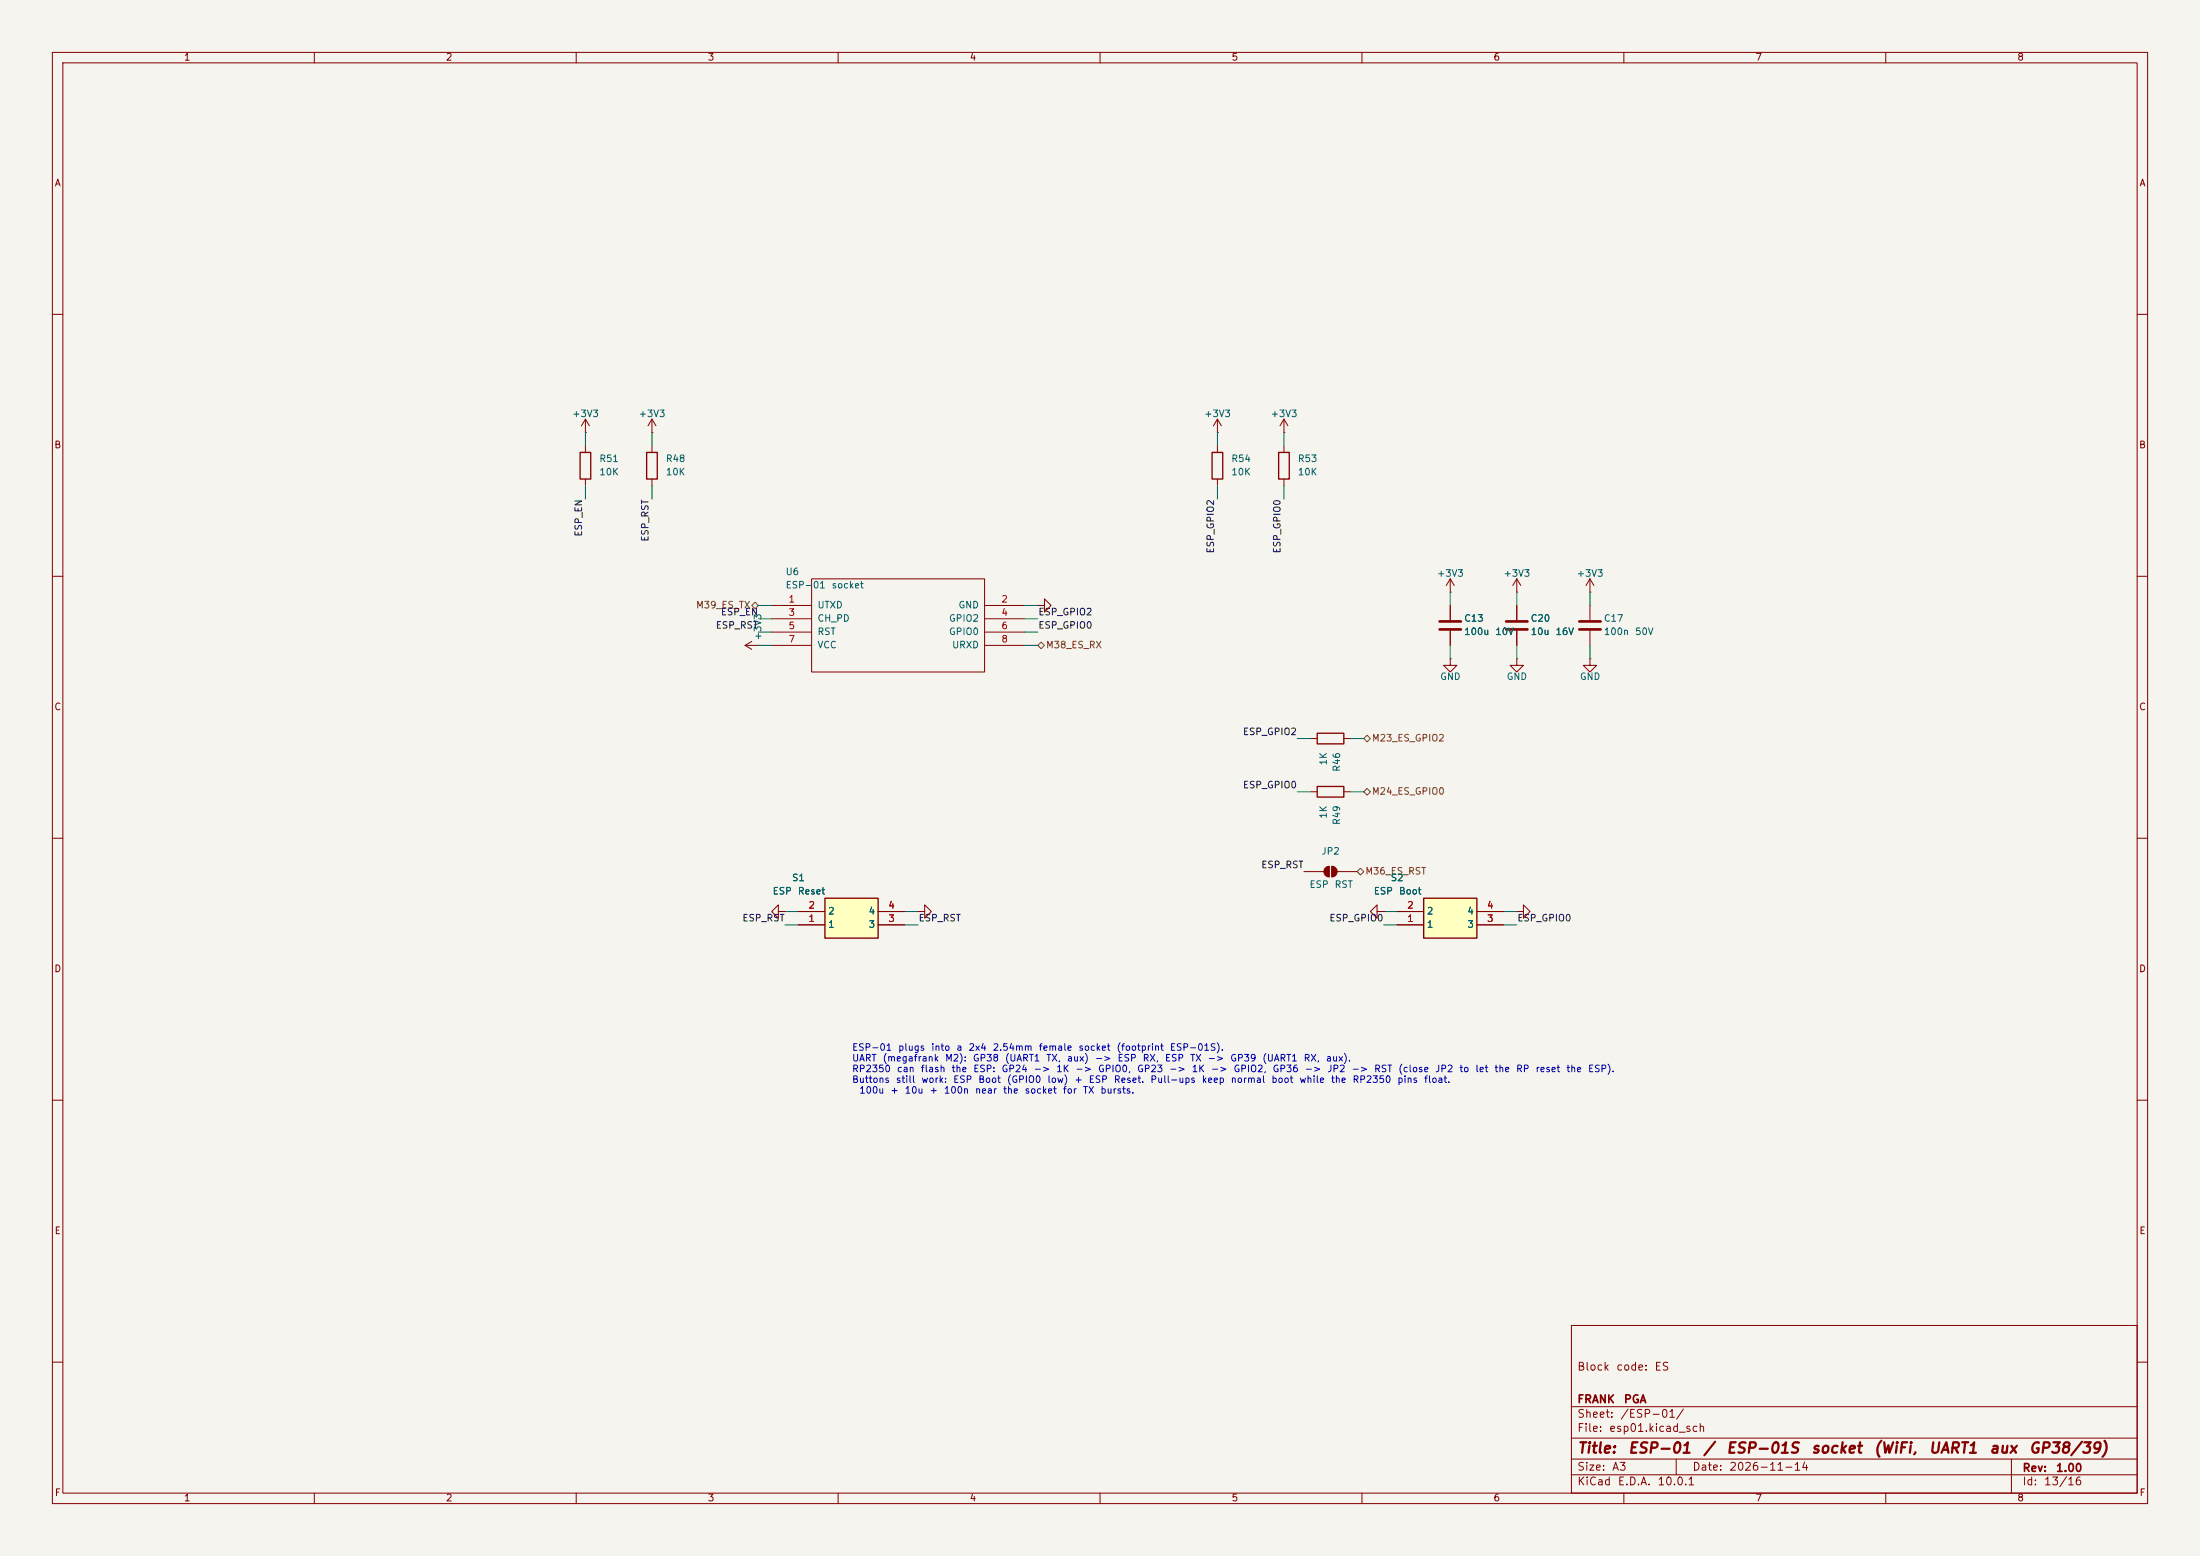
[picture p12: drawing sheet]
(kicad_sch
 (version 20260306)
 (generator "eeschema")
 (generator_version "10.0")
 (paper "A3")
 (title_block
  (title "ESP-01 / ESP-01S socket (WiFi, UART1 aux GP38/39)")
  (date "${DATE}")
  (rev "${VERSION}")
  (company "FRANK PGA")
  (comment 2 "Block code: ES"))
 (lib_symbols
  (symbol "FRANK:+3V3"
   (power global)
   (pin_numbers (hide yes))
   (pin_names
    (offset 0) (hide yes)) (exclude_from_sim no) (in_bom yes) (on_board yes)
   (in_pos_files yes)
   (duplicate_pin_numbers_are_jumpers no)
   (property "Reference" "#PWR" (at 0 -3.81 0) (show_name no) (do_not_autoplace no) (hide yes) (effects (font (size 1.27 1.27))))
   (property "Value" "+3V3" (at 0 3.556 0) (show_name no) (do_not_autoplace no) (effects (font (size 1.27 1.27))))
   (property "Footprint" "" (at 0 0 0) (show_name no) (do_not_autoplace no) (hide yes) (effects (font (size 1.27 1.27))))
   (property "Datasheet" "" (at 0 0 0) (show_name no) (do_not_autoplace no) (hide yes) (effects (font (size 1.27 1.27))))
   (property "Description" "Power symbol creates a global label with name \"+3V3\"" (at 0 0 0) (show_name no) (do_not_autoplace no) (hide yes) (effects (font (size 1.27 1.27))))
   (symbol "+3V3_0_1"
    (polyline (pts (xy -0.762 1.27) (xy 0 2.54)) (stroke (width 0) (type default)) (fill (type none)))
    (polyline (pts (xy 0 2.54) (xy 0.762 1.27)) (stroke (width 0) (type default)) (fill (type none)))
    (polyline (pts (xy 0 0) (xy 0 2.54)) (stroke (width 0) (type default)) (fill (type none))))
   (symbol "+3V3_1_1"
    (pin power_in line (at 0 0 90) (length 0) (name "" (effects (font (size 1.27 1.27)))) (number "1" (effects (font (size 1.27 1.27))))))
   (embedded_fonts no))
  (symbol "FRANK:C"
   (pin_numbers (hide yes))
   (pin_names
    (offset 0.254)) (exclude_from_sim no) (in_bom yes) (on_board yes)
   (in_pos_files yes)
   (duplicate_pin_numbers_are_jumpers no)
   (property "Reference" "C" (at 0.635 2.54 0) (show_name no) (do_not_autoplace no) (effects (font (size 1.27 1.27)) (justify left)))
   (property "Value" "C" (at 0.635 -2.54 0) (show_name no) (do_not_autoplace no) (effects (font (size 1.27 1.27)) (justify left)))
   (property "Footprint" "" (at 0.9652 -3.81 0) (show_name no) (do_not_autoplace no) (hide yes) (effects (font (size 1.27 1.27))))
   (property "Datasheet" "" (at 0 0 0) (show_name no) (do_not_autoplace no) (hide yes) (effects (font (size 1.27 1.27))))
   (property "Description" "Unpolarized capacitor" (at 0 0 0) (show_name no) (do_not_autoplace no) (hide yes) (effects (font (size 1.27 1.27))))
   (symbol "C_0_1"
    (polyline (pts (xy -2.032 0.762) (xy 2.032 0.762)) (stroke (width 0.508) (type default)) (fill (type none)))
    (polyline (pts (xy -2.032 -0.762) (xy 2.032 -0.762)) (stroke (width 0.508) (type default)) (fill (type none))))
   (symbol "C_1_1"
    (pin passive line (at 0 3.81 270) (length 2.794) (name "" (effects (font (size 1.27 1.27)))) (number "1" (effects (font (size 1.27 1.27)))))
    (pin passive line (at 0 -3.81 90) (length 2.794) (name "" (effects (font (size 1.27 1.27)))) (number "2" (effects (font (size 1.27 1.27))))))
   (embedded_fonts no))
  (symbol "FRANK:ESP-01v090"
   (pin_names
    (offset 1.016)) (exclude_from_sim no) (in_bom yes) (on_board yes)
   (in_pos_files yes)
   (duplicate_pin_numbers_are_jumpers no)
   (property "Reference" "U8" (at 0 13.97 0) (show_name no) (do_not_autoplace no) (effects (font (size 1.27 1.27))))
   (property "Value" "ESP-01v090" (at 0 11.43 0) (show_name no) (do_not_autoplace no) (effects (font (size 1.27 1.27))))
   (property "Footprint" "FRANK:ESP-01S" (at 0 0 0) (show_name no) (do_not_autoplace no) (hide yes) (effects (font (size 1.27 1.27))))
   (property "Datasheet" "http://l0l.org.uk/2014/12/esp8266-modules-hardware-guide-gotta-catch-em-all/" (at 0 0 0) (show_name no) (do_not_autoplace no) (hide yes) (effects (font (size 1.27 1.27))))
   (property "Description" "ESP8266 ESP-01 module, v090" (at 0 0 0) (show_name no) (do_not_autoplace no) (hide yes) (effects (font (size 1.27 1.27))))
   (symbol "ESP-01v090_1_0"
    (rectangle (start -16.51 -8.89) (end 16.51 8.89) (stroke (width 0) (type solid)) (fill (type none))))
   (symbol "ESP-01v090_1_1"
    (pin output line (at -24.13 3.81 0) (length 7.62) (name "UTXD" (effects (font (size 1.27 1.27)))) (number "1" (effects (font (size 1.27 1.27)))))
    (pin power_in line (at 24.13 3.81 180) (length 7.62) (name "GND" (effects (font (size 1.27 1.27)))) (number "2" (effects (font (size 1.27 1.27)))))
    (pin input line (at -24.13 1.27 0) (length 7.62) (name "CH_PD" (effects (font (size 1.27 1.27)))) (number "3" (effects (font (size 1.27 1.27)))))
    (pin tri_state line (at 24.13 1.27 180) (length 7.62) (name "GPIO2" (effects (font (size 1.27 1.27)))) (number "4" (effects (font (size 1.27 1.27)))))
    (pin input line (at -24.13 -1.27 0) (length 7.62) (name "RST" (effects (font (size 1.27 1.27)))) (number "5" (effects (font (size 1.27 1.27)))))
    (pin tri_state line (at 24.13 -1.27 180) (length 7.62) (name "GPIO0" (effects (font (size 1.27 1.27)))) (number "6" (effects (font (size 1.27 1.27)))))
    (pin power_in line (at -24.13 -3.81 0) (length 7.62) (name "VCC" (effects (font (size 1.27 1.27)))) (number "7" (effects (font (size 1.27 1.27)))))
    (pin input line (at 24.13 -3.81 180) (length 7.62) (name "URXD" (effects (font (size 1.27 1.27)))) (number "8" (effects (font (size 1.27 1.27))))))
   (embedded_fonts no))
  (symbol "FRANK:GND"
   (power global)
   (pin_numbers (hide yes))
   (pin_names
    (offset 0) (hide yes)) (exclude_from_sim no) (in_bom yes) (on_board yes)
   (in_pos_files yes)
   (duplicate_pin_numbers_are_jumpers no)
   (property "Reference" "#PWR" (at 0 -6.35 0) (show_name no) (do_not_autoplace no) (hide yes) (effects (font (size 1.27 1.27))))
   (property "Value" "GND" (at 0 -3.81 0) (show_name no) (do_not_autoplace no) (effects (font (size 1.27 1.27))))
   (property "Footprint" "" (at 0 0 0) (show_name no) (do_not_autoplace no) (hide yes) (effects (font (size 1.27 1.27))))
   (property "Datasheet" "" (at 0 0 0) (show_name no) (do_not_autoplace no) (hide yes) (effects (font (size 1.27 1.27))))
   (property "Description" "Power symbol creates a global label with name \"GND\" , ground" (at 0 0 0) (show_name no) (do_not_autoplace no) (hide yes) (effects (font (size 1.27 1.27))))
   (symbol "GND_0_1"
    (polyline (pts (xy 0 0) (xy 0 -1.27) (xy 1.27 -1.27) (xy 0 -2.54) (xy -1.27 -1.27) (xy 0 -1.27)) (stroke (width 0) (type default)) (fill (type none))))
   (symbol "GND_1_1"
    (pin power_in line (at 0 0 270) (length 0) (name "" (effects (font (size 1.27 1.27)))) (number "1" (effects (font (size 1.27 1.27))))))
   (embedded_fonts no))
  (symbol "FRANK:KMR221G_LFS" (exclude_from_sim no) (in_bom yes) (on_board yes)
   (in_pos_files yes)
   (duplicate_pin_numbers_are_jumpers no)
   (property "Reference" "S" (at 16.51 7.62 0) (show_name no) (do_not_autoplace no) (effects (font (size 1.27 1.27)) (justify left top)))
   (property "Value" "KMR221G_LFS" (at 16.51 5.08 0) (show_name no) (do_not_autoplace no) (effects (font (size 1.27 1.27)) (justify left top)))
   (property "Footprint" "FRANK:Button_SMD_3x4x2mm" (at 16.51 -94.92 0) (show_name no) (do_not_autoplace no) (hide yes) (effects (font (size 1.27 1.27)) (justify left top)))
   (property "Datasheet" "https://jlcpcb.com/api/file/downloadByFileSystemAccessId/8603582485049720832" (at 16.51 -194.92 0) (show_name no) (do_not_autoplace no) (hide yes) (effects (font (size 1.27 1.27)) (justify left top)))
   (property "Description" "C & K COMPONENTS - KMR221G LFS - SWITCH, SPST, 0.05A, 32VDC, SMD" (at 0 0 0) (show_name no) (do_not_autoplace no) (hide yes) (effects (font (size 1.27 1.27))))
   (property "Height" "" (at 16.51 -394.92 0) (show_name no) (do_not_autoplace no) (hide yes) (effects (font (size 1.27 1.27)) (justify left top)))
   (property "Mouser Part Number" "611-KMR221G-LFS" (at 16.51 -494.92 0) (show_name no) (do_not_autoplace no) (hide yes) (effects (font (size 1.27 1.27)) (justify left top)))
   (property "Mouser Price/Stock" "https://www.mouser.com/Search/Refine.aspx?Keyword=611-KMR221G-LFS" (at 16.51 -594.92 0) (show_name no) (do_not_autoplace no) (hide yes) (effects (font (size 1.27 1.27)) (justify left top)))
   (property "Manufacturer_Name" "C & K COMPONENTS" (at 16.51 -694.92 0) (show_name no) (do_not_autoplace no) (hide yes) (effects (font (size 1.27 1.27)) (justify left top)))
   (property "Manufacturer_Part_Number" "KMR221G LFS" (at 16.51 -794.92 0) (show_name no) (do_not_autoplace no) (hide yes) (effects (font (size 1.27 1.27)) (justify left top)))
   (symbol "KMR221G_LFS_1_1"
    (rectangle (start 5.08 2.54) (end 15.24 -5.08) (stroke (width 0.254) (type default)) (fill (type background)))
    (pin passive line (at 0 -2.54 0) (length 5.08) (name "1" (effects (font (size 1.27 1.27)))) (number "1" (effects (font (size 1.27 1.27)))))
    (pin passive line (at 0 0 0) (length 5.08) (name "2" (effects (font (size 1.27 1.27)))) (number "2" (effects (font (size 1.27 1.27)))))
    (pin passive line (at 20.32 -2.54 180) (length 5.08) (name "3" (effects (font (size 1.27 1.27)))) (number "3" (effects (font (size 1.27 1.27)))))
    (pin passive line (at 20.32 0 180) (length 5.08) (name "4" (effects (font (size 1.27 1.27)))) (number "4" (effects (font (size 1.27 1.27))))))
   (embedded_fonts no))
  (symbol "FRANK:R"
   (pin_numbers (hide yes))
   (pin_names
    (offset 0)) (exclude_from_sim no) (in_bom yes) (on_board yes)
   (in_pos_files yes)
   (duplicate_pin_numbers_are_jumpers no)
   (property "Reference" "R" (at 2.032 0 90) (show_name no) (do_not_autoplace no) (effects (font (size 1.27 1.27))))
   (property "Value" "R" (at 0 0 90) (show_name no) (do_not_autoplace no) (effects (font (size 1.27 1.27))))
   (property "Footprint" "" (at -1.778 0 90) (show_name no) (do_not_autoplace no) (hide yes) (effects (font (size 1.27 1.27))))
   (property "Datasheet" "" (at 0 0 0) (show_name no) (do_not_autoplace no) (hide yes) (effects (font (size 1.27 1.27))))
   (property "Description" "Resistor" (at 0 0 0) (show_name no) (do_not_autoplace no) (hide yes) (effects (font (size 1.27 1.27))))
   (symbol "R_0_1"
    (rectangle (start -1.016 -2.54) (end 1.016 2.54) (stroke (width 0.254) (type default)) (fill (type none))))
   (symbol "R_1_1"
    (pin passive line (at 0 3.81 270) (length 1.27) (name "" (effects (font (size 1.27 1.27)))) (number "1" (effects (font (size 1.27 1.27)))))
    (pin passive line (at 0 -3.81 90) (length 1.27) (name "" (effects (font (size 1.27 1.27)))) (number "2" (effects (font (size 1.27 1.27))))))
   (embedded_fonts no))
  (symbol "FRANK:SolderJumper_2_Open_V"
   (pin_numbers (hide yes))
   (pin_names
    (offset 0) (hide yes)) (exclude_from_sim no) (in_bom no) (on_board yes)
   (in_pos_files yes)
   (duplicate_pin_numbers_are_jumpers no)
   (property "Reference" "JP2" (at 1.2701 -2.54 90) (show_name no) (do_not_autoplace no) (effects (font (size 1.27 1.27)) (justify right)))
   (property "Value" "HDMI Audio" (at -1.2699 -2.54 90) (show_name no) (do_not_autoplace no) (effects (font (size 1.27 1.27)) (justify right)))
   (property "Footprint" "" (at 0 0 0) (show_name no) (do_not_autoplace no) (hide yes) (effects (font (size 1.27 1.27))))
   (property "Datasheet" "" (at 0 -7.62 0) (show_name no) (do_not_autoplace no) (hide yes) (effects (font (size 1.27 1.27))))
   (property "Description" "Solder Jumper, 2-pole, open" (at 0 -5.08 0) (show_name no) (do_not_autoplace no) (hide yes) (effects (font (size 1.27 1.27))))
   (symbol "SolderJumper_2_Open_V_0_1"
    (polyline (pts (xy -0.254 1.016) (xy -0.254 -1.016)) (stroke (width 0.1524) (type default)) (fill (type none)))
    (arc (start -0.254 -1.016) (mid -1.2656 0) (end -0.254 1.016) (stroke (width 0.1524) (type default)) (fill (type outline)))
    (arc (start 0.254 1.016) (mid 1.2656 0) (end 0.254 -1.016) (stroke (width 0.1524) (type default)) (fill (type outline)))
    (polyline (pts (xy 0.254 1.016) (xy 0.254 -1.016)) (stroke (width 0.1524) (type default)) (fill (type none))))
   (symbol "SolderJumper_2_Open_V_1_1"
    (pin passive line (at -5.08 0 0) (length 3.81) (name "A" (effects (font (size 1.27 1.27)))) (number "1" (effects (font (size 1.27 1.27)))))
    (pin passive line (at 5.08 0 180) (length 3.81) (name "B" (effects (font (size 1.27 1.27)))) (number "2" (effects (font (size 1.27 1.27))))))
   (embedded_fonts no)))
 (text "ESP-01 plugs into a 2x4 2.54mm female socket (footprint ESP-01S).\nUART (megafrank M2): GP38 (UART1 TX, aux) -> ESP RX, ESP TX -> GP39 (UART1 RX, aux).\nRP2350 can flash the ESP: GP24 -> 1K -> GPIO0, GP23 -> 1K -> GPIO2, GP36 -> JP2 -> RST (close JP2 to let the RP reset the ESP).\nButtons still work: ESP Boot (GPIO0 low) + ESP Reset. Pull-ups keep normal boot while the RP2350 pins float.\n  100u + 10u + 100n near the socket for TX bursts."
  (exclude_from_sim no)
  (at 162.56 199.39 0)
  (effects (font (size 1.27 1.27)) (justify left top)))
 (wire
  (pts (xy 245.11 85.09) (xy 245.11 82.55))
  (stroke (width 0) (type default)))
 (wire
  (pts (xy 289.56 123.19) (xy 289.56 125.73))
  (stroke (width 0) (type default)))
 (wire
  (pts (xy 257.81 151.13) (xy 260.35 151.13))
  (stroke (width 0) (type default)))
 (wire
  (pts (xy 195.58 115.57) (xy 198.12 115.57))
  (stroke (width 0) (type default)))
 (wire
  (pts (xy 195.58 118.11) (xy 198.12 118.11))
  (stroke (width 0) (type default)))
 (wire
  (pts (xy 303.53 123.19) (xy 303.53 125.73))
  (stroke (width 0) (type default)))
 (wire
  (pts (xy 276.86 123.19) (xy 276.86 125.73))
  (stroke (width 0) (type default)))
 (wire
  (pts (xy 147.32 115.57) (xy 144.78 115.57))
  (stroke (width 0) (type default)))
 (wire
  (pts (xy 147.32 123.19) (xy 144.78 123.19))
  (stroke (width 0) (type default)))
 (wire
  (pts (xy 266.7 173.99) (xy 264.16 173.99))
  (stroke (width 0) (type default)))
 (wire
  (pts (xy 250.19 151.13) (xy 247.65 151.13))
  (stroke (width 0) (type default)))
 (wire
  (pts (xy 172.72 176.53) (xy 175.26 176.53))
  (stroke (width 0) (type default)))
 (wire
  (pts (xy 124.46 85.09) (xy 124.46 82.55))
  (stroke (width 0) (type default)))
 (wire
  (pts (xy 245.11 92.71) (xy 245.11 95.25))
  (stroke (width 0) (type default)))
 (wire
  (pts (xy 276.86 115.57) (xy 276.86 113.03))
  (stroke (width 0) (type default)))
 (wire
  (pts (xy 124.46 92.71) (xy 124.46 95.25))
  (stroke (width 0) (type default)))
 (wire
  (pts (xy 147.32 120.65) (xy 144.78 120.65))
  (stroke (width 0) (type default)))
 (wire
  (pts (xy 303.53 115.57) (xy 303.53 113.03))
  (stroke (width 0) (type default)))
 (wire
  (pts (xy 287.02 176.53) (xy 289.56 176.53))
  (stroke (width 0) (type default)))
 (wire
  (pts (xy 287.02 173.99) (xy 289.56 173.99))
  (stroke (width 0) (type default)))
 (wire
  (pts (xy 152.4 176.53) (xy 149.86 176.53))
  (stroke (width 0) (type default)))
 (wire
  (pts (xy 266.7 176.53) (xy 264.16 176.53))
  (stroke (width 0) (type default)))
 (wire
  (pts (xy 289.56 115.57) (xy 289.56 113.03))
  (stroke (width 0) (type default)))
 (wire
  (pts (xy 232.41 92.71) (xy 232.41 95.25))
  (stroke (width 0) (type default)))
 (wire
  (pts (xy 172.72 173.99) (xy 175.26 173.99))
  (stroke (width 0) (type default)))
 (wire
  (pts (xy 250.19 140.97) (xy 247.65 140.97))
  (stroke (width 0) (type default)))
 (wire
  (pts (xy 232.41 85.09) (xy 232.41 82.55))
  (stroke (width 0) (type default)))
 (wire
  (pts (xy 195.58 123.19) (xy 198.12 123.19))
  (stroke (width 0) (type default)))
 (wire
  (pts (xy 111.76 92.71) (xy 111.76 95.25))
  (stroke (width 0) (type default)))
 (wire
  (pts (xy 147.32 118.11) (xy 144.78 118.11))
  (stroke (width 0) (type default)))
 (wire
  (pts (xy 257.81 140.97) (xy 260.35 140.97))
  (stroke (width 0) (type default)))
 (wire
  (pts (xy 195.58 120.65) (xy 198.12 120.65))
  (stroke (width 0) (type default)))
 (wire
  (pts (xy 152.4 173.99) (xy 149.86 173.99))
  (stroke (width 0) (type default)))
 (wire
  (pts (xy 111.76 85.09) (xy 111.76 82.55))
  (stroke (width 0) (type default)))
 (label "ESP_GPIO0"
  (at 198.12 120.65 0)
  (effects (font (size 1.27 1.27)) (justify left bottom)))
 (label "ESP_RST"
  (at 144.78 120.65 180)
  (effects (font (size 1.27 1.27)) (justify right bottom)))
 (label "ESP_GPIO0"
  (at 264.16 176.53 180)
  (effects (font (size 1.27 1.27)) (justify right bottom)))
 (label "ESP_RST"
  (at 149.86 176.53 180)
  (effects (font (size 1.27 1.27)) (justify right bottom)))
 (label "ESP_GPIO0"
  (at 289.56 176.53 0)
  (effects (font (size 1.27 1.27)) (justify left bottom)))
 (label "ESP_EN"
  (at 111.76 95.25 270)
  (effects (font (size 1.27 1.27)) (justify right bottom)))
 (label "ESP_GPIO2"
  (at 198.12 118.11 0)
  (effects (font (size 1.27 1.27)) (justify left bottom)))
 (label "ESP_GPIO2"
  (at 247.65 140.97 180)
  (effects (font (size 1.27 1.27)) (justify right bottom)))
 (label "ESP_GPIO0"
  (at 245.11 95.25 270)
  (effects (font (size 1.27 1.27)) (justify right bottom)))
 (label "ESP_GPIO2"
  (at 232.41 95.25 270)
  (effects (font (size 1.27 1.27)) (justify right bottom)))
 (label "ESP_RST"
  (at 124.46 95.25 270)
  (effects (font (size 1.27 1.27)) (justify right bottom)))
 (label "ESP_RST"
  (at 248.92 166.37 180)
  (effects (font (size 1.27 1.27)) (justify right bottom)))
 (label "ESP_EN"
  (at 144.78 118.11 180)
  (effects (font (size 1.27 1.27)) (justify right bottom)))
 (label "ESP_RST"
  (at 175.26 176.53 0)
  (effects (font (size 1.27 1.27)) (justify left bottom)))
 (label "ESP_GPIO0"
  (at 247.65 151.13 180)
  (effects (font (size 1.27 1.27)) (justify right bottom)))
 (hierarchical_label "M24_ES_GPIO0"
  (shape bidirectional)
  (at 260.35 151.13 0)
  (effects (font (size 1.27 1.27)) (justify left)))
 (hierarchical_label "M36_ES_RST"
  (shape bidirectional)
  (at 259.08 166.37 0)
  (effects (font (size 1.27 1.27)) (justify left)))
 (hierarchical_label "M23_ES_GPIO2"
  (shape bidirectional)
  (at 260.35 140.97 0)
  (effects (font (size 1.27 1.27)) (justify left)))
 (hierarchical_label "M39_ES_TX"
  (shape bidirectional)
  (at 144.78 115.57 180)
  (effects (font (size 1.27 1.27)) (justify right)))
 (hierarchical_label "M38_ES_RX"
  (shape bidirectional)
  (at 198.12 123.19 0)
  (effects (font (size 1.27 1.27)) (justify left)))
 (symbol
  (lib_id "FRANK:GND")
  (at 149.86 173.99 270)
  (unit 1)
  (body_style 1)
  (exclude_from_sim no)
  (in_bom yes)
  (on_board yes)
  (in_pos_files yes)
  (dnp no)
  (property "Reference" "#PWR202" (at 149.86 178.99 0) (hide yes) (show_name no) (do_not_autoplace no) (effects (font (size 1.27 1.27))))
  (property "Value" "GND" (at 149.86 177.49 0) (hide yes) (show_name no) (do_not_autoplace no) (effects (font (size 1.27 1.27))))
  (property "Footprint" "" (at 149.86 173.99 0) (hide yes) (show_name no) (do_not_autoplace no) (effects (font (size 1.27 1.27))))
  (property "Datasheet" "" (at 149.86 173.99 0) (hide yes) (show_name no) (do_not_autoplace no) (effects (font (size 1.27 1.27))))
  (property "Description" "" (at 149.86 173.99 0) (show_name no) (do_not_autoplace no) (effects (font (size 1.27 1.27))))
  (pin "1"))
 (symbol
  (lib_id "FRANK:KMR221G_LFS")
  (at 152.4 173.99 0)
  (unit 1)
  (body_style 1)
  (exclude_from_sim no)
  (in_bom yes)
  (on_board yes)
  (in_pos_files yes)
  (dnp no)
  (property "Reference" "S1" (at 152.4 167.64 0) (show_name no) (do_not_autoplace no) (effects (font (size 1.27 1.27))))
  (property "Value" "ESP Reset" (at 152.4 170.18 0) (show_name no) (do_not_autoplace no) (effects (font (size 1.27 1.27))))
  (property "Footprint" "FRANK:Button_SMD_3x4x2mm" (at 152.4 173.99 0) (hide yes) (show_name no) (do_not_autoplace no) (effects (font (size 1.27 1.27))))
  (property "Datasheet" "" (at 152.4 173.99 0) (hide yes) (show_name no) (do_not_autoplace no) (effects (font (size 1.27 1.27))))
  (property "Description" "hanxia HX 3x4x2.5-PA-1.6N 4-pin SMD tact switch" (at 152.4 173.99 0) (hide yes) (show_name no) (do_not_autoplace no) (effects (font (size 1.27 1.27))))
  (property "LCSC" "C55200587" (at 152.4 173.99 0) (hide yes) (show_name no) (do_not_autoplace no) (effects (font (size 1.27 1.27))))
  (property "AliExpress" "https://www.aliexpress.com/item/1005007359248990.html" (at 152.4 173.99 0) (hide yes) (show_name no) (do_not_autoplace no) (effects (font (size 1.27 1.27))))
  (pin "1")
  (pin "2")
  (pin "3")
  (pin "4"))
 (symbol
  (lib_id "FRANK:+3V3")
  (at 232.41 82.55 0)
  (unit 1)
  (body_style 1)
  (exclude_from_sim no)
  (in_bom yes)
  (on_board yes)
  (in_pos_files yes)
  (dnp no)
  (property "Reference" "#PWR192" (at 232.41 87.55 0) (hide yes) (show_name no) (do_not_autoplace no) (effects (font (size 1.27 1.27))))
  (property "Value" "+3V3" (at 232.41 79.05 0) (show_name no) (do_not_autoplace no) (effects (font (size 1.27 1.27))))
  (property "Footprint" "" (at 232.41 82.55 0) (hide yes) (show_name no) (do_not_autoplace no) (effects (font (size 1.27 1.27))))
  (property "Datasheet" "" (at 232.41 82.55 0) (hide yes) (show_name no) (do_not_autoplace no) (effects (font (size 1.27 1.27))))
  (property "Description" "" (at 232.41 82.55 0) (show_name no) (do_not_autoplace no) (effects (font (size 1.27 1.27))))
  (pin "1"))
 (symbol
  (lib_id "FRANK:GND")
  (at 198.12 115.57 90)
  (unit 1)
  (body_style 1)
  (exclude_from_sim no)
  (in_bom yes)
  (on_board yes)
  (in_pos_files yes)
  (dnp no)
  (property "Reference" "#PWR197" (at 198.12 120.57 0) (hide yes) (show_name no) (do_not_autoplace no) (effects (font (size 1.27 1.27))))
  (property "Value" "GND" (at 198.12 119.07 0) (hide yes) (show_name no) (do_not_autoplace no) (effects (font (size 1.27 1.27))))
  (property "Footprint" "" (at 198.12 115.57 0) (hide yes) (show_name no) (do_not_autoplace no) (effects (font (size 1.27 1.27))))
  (property "Datasheet" "" (at 198.12 115.57 0) (hide yes) (show_name no) (do_not_autoplace no) (effects (font (size 1.27 1.27))))
  (property "Description" "" (at 198.12 115.57 0) (show_name no) (do_not_autoplace no) (effects (font (size 1.27 1.27))))
  (pin "1"))
 (symbol
  (lib_id "FRANK:R")
  (at 245.11 88.9 0)
  (unit 1)
  (body_style 1)
  (exclude_from_sim no)
  (in_bom yes)
  (on_board yes)
  (in_pos_files yes)
  (dnp no)
  (property "Reference" "R53" (at 247.65 87.63 0) (show_name no) (do_not_autoplace no) (effects (font (size 1.27 1.27)) (justify left)))
  (property "Value" "10K" (at 247.65 90.17 0) (show_name no) (do_not_autoplace no) (effects (font (size 1.27 1.27)) (justify left)))
  (property "Footprint" "FRANK:R_0805_2012Metric" (at 245.11 88.9 0) (hide yes) (show_name no) (do_not_autoplace no) (effects (font (size 1.27 1.27))))
  (property "Datasheet" "" (at 245.11 88.9 0) (hide yes) (show_name no) (do_not_autoplace no) (effects (font (size 1.27 1.27))))
  (property "Description" "" (at 245.11 88.9 0) (show_name no) (do_not_autoplace no) (effects (font (size 1.27 1.27))))
  (pin "1")
  (pin "2"))
 (symbol
  (lib_id "FRANK:GND")
  (at 264.16 173.99 270)
  (unit 1)
  (body_style 1)
  (exclude_from_sim no)
  (in_bom yes)
  (on_board yes)
  (in_pos_files yes)
  (dnp no)
  (property "Reference" "#PWR204" (at 264.16 178.99 0) (hide yes) (show_name no) (do_not_autoplace no) (effects (font (size 1.27 1.27))))
  (property "Value" "GND" (at 264.16 177.49 0) (hide yes) (show_name no) (do_not_autoplace no) (effects (font (size 1.27 1.27))))
  (property "Footprint" "" (at 264.16 173.99 0) (hide yes) (show_name no) (do_not_autoplace no) (effects (font (size 1.27 1.27))))
  (property "Datasheet" "" (at 264.16 173.99 0) (hide yes) (show_name no) (do_not_autoplace no) (effects (font (size 1.27 1.27))))
  (property "Description" "" (at 264.16 173.99 0) (show_name no) (do_not_autoplace no) (effects (font (size 1.27 1.27))))
  (pin "1"))
 (symbol
  (lib_id "FRANK:R")
  (at 254 151.13 270)
  (unit 1)
  (body_style 1)
  (exclude_from_sim no)
  (in_bom yes)
  (on_board yes)
  (in_pos_files yes)
  (dnp no)
  (property "Reference" "R49" (at 255.27 153.67 0) (show_name no) (do_not_autoplace no) (effects (font (size 1.27 1.27)) (justify left)))
  (property "Value" "1K" (at 252.73 153.67 0) (show_name no) (do_not_autoplace no) (effects (font (size 1.27 1.27)) (justify left)))
  (property "Footprint" "FRANK:R_0805_2012Metric" (at 254 151.13 0) (hide yes) (show_name no) (do_not_autoplace no) (effects (font (size 1.27 1.27))))
  (property "Datasheet" "" (at 254 151.13 0) (hide yes) (show_name no) (do_not_autoplace no) (effects (font (size 1.27 1.27))))
  (property "Description" "" (at 254 151.13 0) (show_name no) (do_not_autoplace no) (effects (font (size 1.27 1.27))))
  (pin "1")
  (pin "2"))
 (symbol
  (lib_id "FRANK:R")
  (at 254 140.97 270)
  (unit 1)
  (body_style 1)
  (exclude_from_sim no)
  (in_bom yes)
  (on_board yes)
  (in_pos_files yes)
  (dnp no)
  (property "Reference" "R46" (at 255.27 143.51 0) (show_name no) (do_not_autoplace no) (effects (font (size 1.27 1.27)) (justify left)))
  (property "Value" "1K" (at 252.73 143.51 0) (show_name no) (do_not_autoplace no) (effects (font (size 1.27 1.27)) (justify left)))
  (property "Footprint" "FRANK:R_0805_2012Metric" (at 254 140.97 0) (hide yes) (show_name no) (do_not_autoplace no) (effects (font (size 1.27 1.27))))
  (property "Datasheet" "" (at 254 140.97 0) (hide yes) (show_name no) (do_not_autoplace no) (effects (font (size 1.27 1.27))))
  (property "Description" "" (at 254 140.97 0) (show_name no) (do_not_autoplace no) (effects (font (size 1.27 1.27))))
  (pin "1")
  (pin "2"))
 (symbol
  (lib_id "FRANK:GND")
  (at 289.56 173.99 90)
  (unit 1)
  (body_style 1)
  (exclude_from_sim no)
  (in_bom yes)
  (on_board yes)
  (in_pos_files yes)
  (dnp no)
  (property "Reference" "#PWR205" (at 289.56 178.99 0) (hide yes) (show_name no) (do_not_autoplace no) (effects (font (size 1.27 1.27))))
  (property "Value" "GND" (at 289.56 177.49 0) (hide yes) (show_name no) (do_not_autoplace no) (effects (font (size 1.27 1.27))))
  (property "Footprint" "" (at 289.56 173.99 0) (hide yes) (show_name no) (do_not_autoplace no) (effects (font (size 1.27 1.27))))
  (property "Datasheet" "" (at 289.56 173.99 0) (hide yes) (show_name no) (do_not_autoplace no) (effects (font (size 1.27 1.27))))
  (property "Description" "" (at 289.56 173.99 0) (show_name no) (do_not_autoplace no) (effects (font (size 1.27 1.27))))
  (pin "1"))
 (symbol
  (lib_id "FRANK:+3V3")
  (at 144.78 123.19 90)
  (unit 1)
  (body_style 1)
  (exclude_from_sim no)
  (in_bom yes)
  (on_board yes)
  (in_pos_files yes)
  (dnp no)
  (property "Reference" "#PWR198" (at 144.78 128.19 0) (hide yes) (show_name no) (do_not_autoplace no) (effects (font (size 1.27 1.27))))
  (property "Value" "+3V3" (at 144.78 119.69 0) (show_name no) (do_not_autoplace no) (effects (font (size 1.27 1.27))))
  (property "Footprint" "" (at 144.78 123.19 0) (hide yes) (show_name no) (do_not_autoplace no) (effects (font (size 1.27 1.27))))
  (property "Datasheet" "" (at 144.78 123.19 0) (hide yes) (show_name no) (do_not_autoplace no) (effects (font (size 1.27 1.27))))
  (property "Description" "" (at 144.78 123.19 0) (show_name no) (do_not_autoplace no) (effects (font (size 1.27 1.27))))
  (pin "1"))
 (symbol
  (lib_id "FRANK:R")
  (at 124.46 88.9 0)
  (unit 1)
  (body_style 1)
  (exclude_from_sim no)
  (in_bom yes)
  (on_board yes)
  (in_pos_files yes)
  (dnp no)
  (property "Reference" "R48" (at 127 87.63 0) (show_name no) (do_not_autoplace no) (effects (font (size 1.27 1.27)) (justify left)))
  (property "Value" "10K" (at 127 90.17 0) (show_name no) (do_not_autoplace no) (effects (font (size 1.27 1.27)) (justify left)))
  (property "Footprint" "FRANK:R_0805_2012Metric" (at 124.46 88.9 0) (hide yes) (show_name no) (do_not_autoplace no) (effects (font (size 1.27 1.27))))
  (property "Datasheet" "" (at 124.46 88.9 0) (hide yes) (show_name no) (do_not_autoplace no) (effects (font (size 1.27 1.27))))
  (property "Description" "" (at 124.46 88.9 0) (show_name no) (do_not_autoplace no) (effects (font (size 1.27 1.27))))
  (pin "1")
  (pin "2"))
 (symbol
  (lib_id "FRANK:ESP-01v090")
  (at 171.45 119.38 0)
  (unit 1)
  (body_style 1)
  (exclude_from_sim no)
  (in_bom yes)
  (on_board yes)
  (in_pos_files yes)
  (dnp no)
  (property "Reference" "U6" (at 149.86 109.22 0) (show_name no) (do_not_autoplace no) (effects (font (size 1.27 1.27)) (justify left)))
  (property "Value" "ESP-01 socket" (at 149.86 111.76 0) (show_name no) (do_not_autoplace no) (effects (font (size 1.27 1.27)) (justify left)))
  (property "Footprint" "FRANK:ESP-01S" (at 171.45 119.38 0) (hide yes) (show_name no) (do_not_autoplace no) (effects (font (size 1.27 1.27))))
  (property "Datasheet" "" (at 171.45 119.38 0) (hide yes) (show_name no) (do_not_autoplace no) (effects (font (size 1.27 1.27))))
  (property "Description" "" (at 171.45 119.38 0) (show_name no) (do_not_autoplace no) (effects (font (size 1.27 1.27))))
  (pin "1")
  (pin "2")
  (pin "3")
  (pin "4")
  (pin "5")
  (pin "6")
  (pin "7")
  (pin "8"))
 (symbol
  (lib_id "FRANK:R")
  (at 111.76 88.9 0)
  (unit 1)
  (body_style 1)
  (exclude_from_sim no)
  (in_bom yes)
  (on_board yes)
  (in_pos_files yes)
  (dnp no)
  (property "Reference" "R51" (at 114.3 87.63 0) (show_name no) (do_not_autoplace no) (effects (font (size 1.27 1.27)) (justify left)))
  (property "Value" "10K" (at 114.3 90.17 0) (show_name no) (do_not_autoplace no) (effects (font (size 1.27 1.27)) (justify left)))
  (property "Footprint" "FRANK:R_0805_2012Metric" (at 111.76 88.9 0) (hide yes) (show_name no) (do_not_autoplace no) (effects (font (size 1.27 1.27))))
  (property "Datasheet" "" (at 111.76 88.9 0) (hide yes) (show_name no) (do_not_autoplace no) (effects (font (size 1.27 1.27))))
  (property "Description" "" (at 111.76 88.9 0) (show_name no) (do_not_autoplace no) (effects (font (size 1.27 1.27))))
  (pin "1")
  (pin "2"))
 (symbol
  (lib_id "FRANK:+3V3")
  (at 245.11 82.55 0)
  (unit 1)
  (body_style 1)
  (exclude_from_sim no)
  (in_bom yes)
  (on_board yes)
  (in_pos_files yes)
  (dnp no)
  (property "Reference" "#PWR193" (at 245.11 87.55 0) (hide yes) (show_name no) (do_not_autoplace no) (effects (font (size 1.27 1.27))))
  (property "Value" "+3V3" (at 245.11 79.05 0) (show_name no) (do_not_autoplace no) (effects (font (size 1.27 1.27))))
  (property "Footprint" "" (at 245.11 82.55 0) (hide yes) (show_name no) (do_not_autoplace no) (effects (font (size 1.27 1.27))))
  (property "Datasheet" "" (at 245.11 82.55 0) (hide yes) (show_name no) (do_not_autoplace no) (effects (font (size 1.27 1.27))))
  (property "Description" "" (at 245.11 82.55 0) (show_name no) (do_not_autoplace no) (effects (font (size 1.27 1.27))))
  (pin "1"))
 (symbol
  (lib_id "FRANK:GND")
  (at 303.53 125.73 0)
  (unit 1)
  (body_style 1)
  (exclude_from_sim no)
  (in_bom yes)
  (on_board yes)
  (in_pos_files yes)
  (dnp no)
  (property "Reference" "#PWR201" (at 303.53 130.73 0) (hide yes) (show_name no) (do_not_autoplace no) (effects (font (size 1.27 1.27))))
  (property "Value" "GND" (at 303.53 129.23 0) (show_name no) (do_not_autoplace no) (effects (font (size 1.27 1.27))))
  (property "Footprint" "" (at 303.53 125.73 0) (hide yes) (show_name no) (do_not_autoplace no) (effects (font (size 1.27 1.27))))
  (property "Datasheet" "" (at 303.53 125.73 0) (hide yes) (show_name no) (do_not_autoplace no) (effects (font (size 1.27 1.27))))
  (property "Description" "" (at 303.53 125.73 0) (show_name no) (do_not_autoplace no) (effects (font (size 1.27 1.27))))
  (pin "1"))
 (symbol
  (lib_id "FRANK:C")
  (at 289.56 119.38 0)
  (unit 1)
  (body_style 1)
  (exclude_from_sim no)
  (in_bom yes)
  (on_board yes)
  (in_pos_files yes)
  (dnp no)
  (property "Reference" "C20" (at 292.1 118.11 0) (show_name no) (do_not_autoplace no) (effects (font (size 1.27 1.27)) (justify left)))
  (property "Value" "10u 16V" (at 292.1 120.65 0) (show_name no) (do_not_autoplace no) (effects (font (size 1.27 1.27)) (justify left)))
  (property "Footprint" "FRANK:C_0805_2012Metric" (at 289.56 119.38 0) (hide yes) (show_name no) (do_not_autoplace no) (effects (font (size 1.27 1.27))))
  (property "Datasheet" "" (at 289.56 119.38 0) (hide yes) (show_name no) (do_not_autoplace no) (effects (font (size 1.27 1.27))))
  (property "Description" "" (at 289.56 119.38 0) (show_name no) (do_not_autoplace no) (effects (font (size 1.27 1.27))))
  (pin "1")
  (pin "2"))
 (symbol
  (lib_id "FRANK:C")
  (at 303.53 119.38 0)
  (unit 1)
  (body_style 1)
  (exclude_from_sim no)
  (in_bom yes)
  (on_board yes)
  (in_pos_files yes)
  (dnp no)
  (property "Reference" "C17" (at 306.07 118.11 0) (show_name no) (do_not_autoplace no) (effects (font (size 1.27 1.27)) (justify left)))
  (property "Value" "100n 50V" (at 306.07 120.65 0) (show_name no) (do_not_autoplace no) (effects (font (size 1.27 1.27)) (justify left)))
  (property "Footprint" "FRANK:C_0805_2012Metric" (at 303.53 119.38 0) (hide yes) (show_name no) (do_not_autoplace no) (effects (font (size 1.27 1.27))))
  (property "Datasheet" "" (at 303.53 119.38 0) (hide yes) (show_name no) (do_not_autoplace no) (effects (font (size 1.27 1.27))))
  (property "Description" "" (at 303.53 119.38 0) (show_name no) (do_not_autoplace no) (effects (font (size 1.27 1.27))))
  (pin "1")
  (pin "2"))
 (symbol
  (lib_id "FRANK:+3V3")
  (at 289.56 113.03 0)
  (unit 1)
  (body_style 1)
  (exclude_from_sim no)
  (in_bom yes)
  (on_board yes)
  (in_pos_files yes)
  (dnp no)
  (property "Reference" "#PWR195" (at 289.56 118.03 0) (hide yes) (show_name no) (do_not_autoplace no) (effects (font (size 1.27 1.27))))
  (property "Value" "+3V3" (at 289.56 109.53 0) (show_name no) (do_not_autoplace no) (effects (font (size 1.27 1.27))))
  (property "Footprint" "" (at 289.56 113.03 0) (hide yes) (show_name no) (do_not_autoplace no) (effects (font (size 1.27 1.27))))
  (property "Datasheet" "" (at 289.56 113.03 0) (hide yes) (show_name no) (do_not_autoplace no) (effects (font (size 1.27 1.27))))
  (property "Description" "" (at 289.56 113.03 0) (show_name no) (do_not_autoplace no) (effects (font (size 1.27 1.27))))
  (pin "1"))
 (symbol
  (lib_id "FRANK:+3V3")
  (at 124.46 82.55 0)
  (unit 1)
  (body_style 1)
  (exclude_from_sim no)
  (in_bom yes)
  (on_board yes)
  (in_pos_files yes)
  (dnp no)
  (property "Reference" "#PWR191" (at 124.46 87.55 0) (hide yes) (show_name no) (do_not_autoplace no) (effects (font (size 1.27 1.27))))
  (property "Value" "+3V3" (at 124.46 79.05 0) (show_name no) (do_not_autoplace no) (effects (font (size 1.27 1.27))))
  (property "Footprint" "" (at 124.46 82.55 0) (hide yes) (show_name no) (do_not_autoplace no) (effects (font (size 1.27 1.27))))
  (property "Datasheet" "" (at 124.46 82.55 0) (hide yes) (show_name no) (do_not_autoplace no) (effects (font (size 1.27 1.27))))
  (property "Description" "" (at 124.46 82.55 0) (show_name no) (do_not_autoplace no) (effects (font (size 1.27 1.27))))
  (pin "1"))
 (symbol
  (lib_id "FRANK:GND")
  (at 289.56 125.73 0)
  (unit 1)
  (body_style 1)
  (exclude_from_sim no)
  (in_bom yes)
  (on_board yes)
  (in_pos_files yes)
  (dnp no)
  (property "Reference" "#PWR200" (at 289.56 130.73 0) (hide yes) (show_name no) (do_not_autoplace no) (effects (font (size 1.27 1.27))))
  (property "Value" "GND" (at 289.56 129.23 0) (show_name no) (do_not_autoplace no) (effects (font (size 1.27 1.27))))
  (property "Footprint" "" (at 289.56 125.73 0) (hide yes) (show_name no) (do_not_autoplace no) (effects (font (size 1.27 1.27))))
  (property "Datasheet" "" (at 289.56 125.73 0) (hide yes) (show_name no) (do_not_autoplace no) (effects (font (size 1.27 1.27))))
  (property "Description" "" (at 289.56 125.73 0) (show_name no) (do_not_autoplace no) (effects (font (size 1.27 1.27))))
  (pin "1"))
 (symbol
  (lib_id "FRANK:SolderJumper_2_Open_V")
  (at 254 166.37 0)
  (unit 1)
  (body_style 1)
  (exclude_from_sim no)
  (in_bom yes)
  (on_board yes)
  (in_pos_files yes)
  (dnp no)
  (property "Reference" "JP2" (at 254 162.56 0) (show_name no) (do_not_autoplace no) (effects (font (size 1.27 1.27))))
  (property "Value" "ESP RST" (at 254 168.91 0) (show_name no) (do_not_autoplace no) (effects (font (size 1.27 1.27))))
  (property "Footprint" "FRANK:SolderJumper-2_P1.3mm_Open_RoundedPad1.0x1.5mm" (at 254 166.37 0) (hide yes) (show_name no) (do_not_autoplace no) (effects (font (size 1.27 1.27))))
  (property "Datasheet" "" (at 254 166.37 0) (hide yes) (show_name no) (do_not_autoplace no) (effects (font (size 1.27 1.27))))
  (property "Description" "" (at 254 166.37 0) (show_name no) (do_not_autoplace no) (effects (font (size 1.27 1.27))))
  (pin "1")
  (pin "2"))
 (symbol
  (lib_id "FRANK:GND")
  (at 276.86 125.73 0)
  (unit 1)
  (body_style 1)
  (exclude_from_sim no)
  (in_bom yes)
  (on_board yes)
  (in_pos_files yes)
  (dnp no)
  (property "Reference" "#PWR199" (at 276.86 130.73 0) (hide yes) (show_name no) (do_not_autoplace no) (effects (font (size 1.27 1.27))))
  (property "Value" "GND" (at 276.86 129.23 0) (show_name no) (do_not_autoplace no) (effects (font (size 1.27 1.27))))
  (property "Footprint" "" (at 276.86 125.73 0) (hide yes) (show_name no) (do_not_autoplace no) (effects (font (size 1.27 1.27))))
  (property "Datasheet" "" (at 276.86 125.73 0) (hide yes) (show_name no) (do_not_autoplace no) (effects (font (size 1.27 1.27))))
  (property "Description" "" (at 276.86 125.73 0) (show_name no) (do_not_autoplace no) (effects (font (size 1.27 1.27))))
  (pin "1"))
 (symbol
  (lib_id "FRANK:+3V3")
  (at 111.76 82.55 0)
  (unit 1)
  (body_style 1)
  (exclude_from_sim no)
  (in_bom yes)
  (on_board yes)
  (in_pos_files yes)
  (dnp no)
  (property "Reference" "#PWR190" (at 111.76 87.55 0) (hide yes) (show_name no) (do_not_autoplace no) (effects (font (size 1.27 1.27))))
  (property "Value" "+3V3" (at 111.76 79.05 0) (show_name no) (do_not_autoplace no) (effects (font (size 1.27 1.27))))
  (property "Footprint" "" (at 111.76 82.55 0) (hide yes) (show_name no) (do_not_autoplace no) (effects (font (size 1.27 1.27))))
  (property "Datasheet" "" (at 111.76 82.55 0) (hide yes) (show_name no) (do_not_autoplace no) (effects (font (size 1.27 1.27))))
  (property "Description" "" (at 111.76 82.55 0) (show_name no) (do_not_autoplace no) (effects (font (size 1.27 1.27))))
  (pin "1"))
 (symbol
  (lib_id "FRANK:+3V3")
  (at 276.86 113.03 0)
  (unit 1)
  (body_style 1)
  (exclude_from_sim no)
  (in_bom yes)
  (on_board yes)
  (in_pos_files yes)
  (dnp no)
  (property "Reference" "#PWR194" (at 276.86 118.03 0) (hide yes) (show_name no) (do_not_autoplace no) (effects (font (size 1.27 1.27))))
  (property "Value" "+3V3" (at 276.86 109.53 0) (show_name no) (do_not_autoplace no) (effects (font (size 1.27 1.27))))
  (property "Footprint" "" (at 276.86 113.03 0) (hide yes) (show_name no) (do_not_autoplace no) (effects (font (size 1.27 1.27))))
  (property "Datasheet" "" (at 276.86 113.03 0) (hide yes) (show_name no) (do_not_autoplace no) (effects (font (size 1.27 1.27))))
  (property "Description" "" (at 276.86 113.03 0) (show_name no) (do_not_autoplace no) (effects (font (size 1.27 1.27))))
  (pin "1"))
 (symbol
  (lib_id "FRANK:+3V3")
  (at 303.53 113.03 0)
  (unit 1)
  (body_style 1)
  (exclude_from_sim no)
  (in_bom yes)
  (on_board yes)
  (in_pos_files yes)
  (dnp no)
  (property "Reference" "#PWR196" (at 303.53 118.03 0) (hide yes) (show_name no) (do_not_autoplace no) (effects (font (size 1.27 1.27))))
  (property "Value" "+3V3" (at 303.53 109.53 0) (show_name no) (do_not_autoplace no) (effects (font (size 1.27 1.27))))
  (property "Footprint" "" (at 303.53 113.03 0) (hide yes) (show_name no) (do_not_autoplace no) (effects (font (size 1.27 1.27))))
  (property "Datasheet" "" (at 303.53 113.03 0) (hide yes) (show_name no) (do_not_autoplace no) (effects (font (size 1.27 1.27))))
  (property "Description" "" (at 303.53 113.03 0) (show_name no) (do_not_autoplace no) (effects (font (size 1.27 1.27))))
  (pin "1"))
 (symbol
  (lib_id "FRANK:R")
  (at 232.41 88.9 0)
  (unit 1)
  (body_style 1)
  (exclude_from_sim no)
  (in_bom yes)
  (on_board yes)
  (in_pos_files yes)
  (dnp no)
  (property "Reference" "R54" (at 234.95 87.63 0) (show_name no) (do_not_autoplace no) (effects (font (size 1.27 1.27)) (justify left)))
  (property "Value" "10K" (at 234.95 90.17 0) (show_name no) (do_not_autoplace no) (effects (font (size 1.27 1.27)) (justify left)))
  (property "Footprint" "FRANK:R_0805_2012Metric" (at 232.41 88.9 0) (hide yes) (show_name no) (do_not_autoplace no) (effects (font (size 1.27 1.27))))
  (property "Datasheet" "" (at 232.41 88.9 0) (hide yes) (show_name no) (do_not_autoplace no) (effects (font (size 1.27 1.27))))
  (property "Description" "" (at 232.41 88.9 0) (show_name no) (do_not_autoplace no) (effects (font (size 1.27 1.27))))
  (pin "1")
  (pin "2"))
 (symbol
  (lib_id "FRANK:KMR221G_LFS")
  (at 266.7 173.99 0)
  (unit 1)
  (body_style 1)
  (exclude_from_sim no)
  (in_bom yes)
  (on_board yes)
  (in_pos_files yes)
  (dnp no)
  (property "Reference" "S2" (at 266.7 167.64 0) (show_name no) (do_not_autoplace no) (effects (font (size 1.27 1.27))))
  (property "Value" "ESP Boot" (at 266.7 170.18 0) (show_name no) (do_not_autoplace no) (effects (font (size 1.27 1.27))))
  (property "Footprint" "FRANK:Button_SMD_3x4x2mm" (at 266.7 173.99 0) (hide yes) (show_name no) (do_not_autoplace no) (effects (font (size 1.27 1.27))))
  (property "Datasheet" "" (at 266.7 173.99 0) (hide yes) (show_name no) (do_not_autoplace no) (effects (font (size 1.27 1.27))))
  (property "Description" "hanxia HX 3x4x2.5-PA-1.6N 4-pin SMD tact switch" (at 266.7 173.99 0) (hide yes) (show_name no) (do_not_autoplace no) (effects (font (size 1.27 1.27))))
  (property "LCSC" "C55200587" (at 266.7 173.99 0) (hide yes) (show_name no) (do_not_autoplace no) (effects (font (size 1.27 1.27))))
  (property "AliExpress" "https://www.aliexpress.com/item/1005007359248990.html" (at 266.7 173.99 0) (hide yes) (show_name no) (do_not_autoplace no) (effects (font (size 1.27 1.27))))
  (pin "1")
  (pin "2")
  (pin "3")
  (pin "4"))
 (symbol
  (lib_id "FRANK:GND")
  (at 175.26 173.99 90)
  (unit 1)
  (body_style 1)
  (exclude_from_sim no)
  (in_bom yes)
  (on_board yes)
  (in_pos_files yes)
  (dnp no)
  (property "Reference" "#PWR203" (at 175.26 178.99 0) (hide yes) (show_name no) (do_not_autoplace no) (effects (font (size 1.27 1.27))))
  (property "Value" "GND" (at 175.26 177.49 0) (hide yes) (show_name no) (do_not_autoplace no) (effects (font (size 1.27 1.27))))
  (property "Footprint" "" (at 175.26 173.99 0) (hide yes) (show_name no) (do_not_autoplace no) (effects (font (size 1.27 1.27))))
  (property "Datasheet" "" (at 175.26 173.99 0) (hide yes) (show_name no) (do_not_autoplace no) (effects (font (size 1.27 1.27))))
  (property "Description" "" (at 175.26 173.99 0) (show_name no) (do_not_autoplace no) (effects (font (size 1.27 1.27))))
  (pin "1"))
 (symbol
  (lib_id "FRANK:C")
  (at 276.86 119.38 0)
  (unit 1)
  (body_style 1)
  (exclude_from_sim no)
  (in_bom yes)
  (on_board yes)
  (in_pos_files yes)
  (dnp no)
  (property "Reference" "C13" (at 279.4 118.11 0) (show_name no) (do_not_autoplace no) (effects (font (size 1.27 1.27)) (justify left)))
  (property "Value" "100u 10V" (at 279.4 120.65 0) (show_name no) (do_not_autoplace no) (effects (font (size 1.27 1.27)) (justify left)))
  (property "Footprint" "FRANK:C_1206_3216Metric" (at 276.86 119.38 0) (hide yes) (show_name no) (do_not_autoplace no) (effects (font (size 1.27 1.27))))
  (property "Datasheet" "" (at 276.86 119.38 0) (hide yes) (show_name no) (do_not_autoplace no) (effects (font (size 1.27 1.27))))
  (property "Description" "" (at 276.86 119.38 0) (show_name no) (do_not_autoplace no) (effects (font (size 1.27 1.27))))
  (pin "1")
  (pin "2")))
